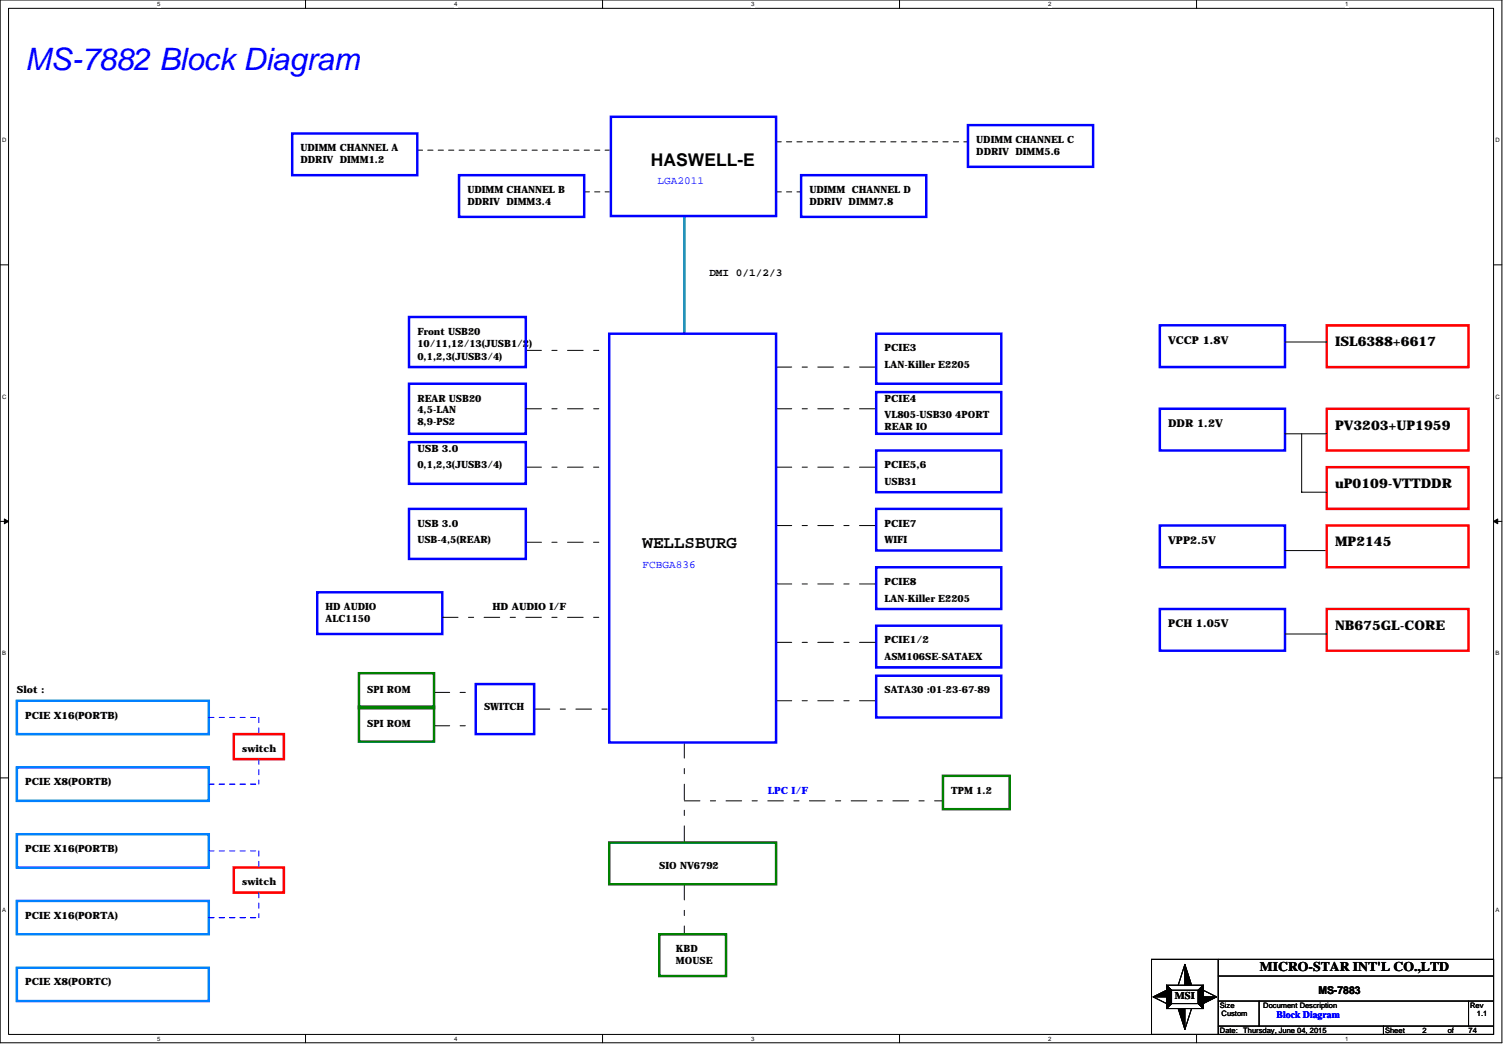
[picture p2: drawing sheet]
<svg xmlns="http://www.w3.org/2000/svg" width="294mm" height="204mm" viewBox="0 0 294 204" stroke-linecap="round" stroke-linejoin="round" font-family="sans-serif">
<path d="M0 0h292.6v203.2h-292.6zM1.7 1.6h289.3v200h-289.3z" fill="none" stroke="#000" stroke-width=".19"/>
<g fill="#fff">
<path d="M30.6 .2h.6v1.3h-.6z"/>
<path d="M30.6 201.7h.6v1.3h-.6z"/>
</g>
<path d="M59.5 0v1.6M59.5 201.6v1.6" fill="none" stroke="#000" stroke-width=".19"/>
<g fill="#fff">
<path d="M88.5 .2h.6v1.3h-.6z"/>
<path d="M88.5 201.7h.6v1.3h-.6z"/>
</g>
<path d="M117.4 0v1.6M117.4 201.6v1.6" fill="none" stroke="#000" stroke-width=".19"/>
<g fill="#fff">
<path d="M146.3 .2h.7v1.3h-.7z"/>
<path d="M146.3 201.7h.7v1.3h-.7z"/>
</g>
<path d="M175.3 0v1.6M175.3 201.6v1.6" fill="none" stroke="#000" stroke-width=".19"/>
<g fill="#fff">
<path d="M204.2 .2h.7v1.3h-.7z"/>
<path d="M204.2 201.7h.7v1.3h-.7z"/>
</g>
<path d="M233.1 0v1.6M233.1 201.6v1.6" fill="none" stroke="#000" stroke-width=".19"/>
<g fill="#fff">
<path d="M262.1 .2h.6v1.3h-.6z"/>
<path d="M262.1 201.7h.6v1.3h-.6z"/>
<path d="M.4 26.6h.9v1.3h-.9z"/>
<path d="M291.4 26.6h.9v1.3h-.9z"/>
<path d="M.4 76.6h.9v1.3h-.9z"/>
<path d="M291.4 76.6h.9v1.3h-.9z"/>
</g>
<path d="M0 51.6h1.7M291 51.6h1.6" fill="none" stroke="#000" stroke-width=".19"/>
<g fill="#fff">
<path d="M.4 126.6h.8v1.3h-.8z"/>
<path d="M291.4 126.6h.8v1.3h-.8z"/>
</g>
<path d="M0 101.6h1.7M291 101.6h1.6" fill="none" stroke="#000" stroke-width=".19"/>
<path d="M.9 101.1l.8 .5-.8 .5zM291 101.6l.8-.5v1z" fill="#000" stroke="#000" stroke-width=".19"/>
<g fill="#fff">
<path d="M.4 176.6h.8v1.3h-.8z"/>
<path d="M291.4 176.6h.8v1.3h-.8z"/>
</g>
<g fill="none" stroke="#000" stroke-width=".19">
<path d="M250.4 66.6h8.1M250.4 84.5h8.1M253.6 84.5v11.4h4.9M250.4 107.3h8.1M250.4 123.5h8.1M0 151.6h1.7M291 151.6h1.6M224.4 186.9h66.6v14.7h-66.6zM224.7 194.3l2.6 1.3M227.3 192h7.1v4.5h-7.1zM227.3 192l1 1M228.3 195.6l-1 .9"/>
<path d="M228.3 193h5.2v2.6h-5.2zM230.9 187.9l-1.3 4.1M232.2 196.5l-1.3 4.1M233.5 195.6l.9 .9M234.4 192l-.9 1M234.4 193l2.7 1.3M237.4 199.9h53.6M237.4 190.2h53.6M237.4 195.1h53.6M237.4 186.9v14.7M245.3 195.1v4.8M269.6 199.9v1.7"/>
<path d="M286.1 195.1v4.8"/>
</g>
<g fill="#000" stroke="#000" stroke-width=".19">
<path d="M224.7 194.3l2.6-1.3v1.3z" fill-rule="evenodd"/>
<path d="M227.3 192l1 1v2.6l-1 .9z" fill-rule="evenodd"/>
<path d="M224.7 194.3l2.6-1.3v1.3z" fill-rule="evenodd"/>
<path d="M227.3 192l1 1v2.6l-1 .9z" fill-rule="evenodd"/>
<path d="M224.7 194.3l2.6-1.3v1.3z" fill-rule="evenodd"/>
<path d="M227.3 192l1 1v2.6l-1 .9z" fill-rule="evenodd"/>
<path d="M230.9 187.9l1.3 4.1h-1.3z" fill-rule="evenodd"/>
<path d="M230.9 187.9l1.3 4.1h-1.3z" fill-rule="evenodd"/>
<path d="M230.9 187.9l1.3 4.1h-1.3z" fill-rule="evenodd"/>
<path d="M234.4 192v4.5l-.9-.9v-2.6z" fill-rule="evenodd"/>
<path d="M234.4 192v4.5l-.9-.9v-2.6z" fill-rule="evenodd"/>
<path d="M234.4 192v4.5l-.9-.9v-2.6z" fill-rule="evenodd"/>
<path d="M234.4 194.3h2.7l-2.7 1.3z" fill-rule="evenodd"/>
<path d="M234.4 194.3h2.7l-2.7 1.3z" fill-rule="evenodd"/>
<path d="M234.4 194.3h2.7l-2.7 1.3z" fill-rule="evenodd"/>
<path d="M229.6 196.5h1.3v4.1z" fill-rule="evenodd"/>
<path d="M229.6 196.5h1.3v4.1z" fill-rule="evenodd"/>
<path d="M229.6 196.5h1.3v4.1z" fill-rule="evenodd"/>
</g>
<g fill="none" stroke="#00f" stroke-width=".48">
<path d="M56.9 26h24.4v8.1h-24.4zM89.4 34.1h24.4v8.2h-24.4zM119 22.8h32.2v19.3h-32.2zM156.1 34.1h24.4v8.2h-24.4zM188.6 24.4h24.4v8.1h-24.4zM79.7 74.8h22.8v9.7h-22.8zM79.7 61.8h22.8v9.7h-22.8zM118.7 65h32.5v79.7h-32.5zM170.7 65h24.4v9.8h-24.4zM170.7 76.4h24.4v8.1h-24.4zM226 63.4h24.4v8.1h-24.4zM226 79.7h24.4v8.1h-24.4z"/>
<path d="M79.7 86.2h22.8v8.1h-22.8zM79.7 99.2h22.8v9.7h-22.8zM170.7 87.8h24.4v8.1h-24.4zM170.7 99.2h24.4v8.1h-24.4zM61.8 115.4h24.4v8.1h-24.4zM170.7 110.5h24.4v8.2h-24.4zM226 102.4h24.4v8.1h-24.4zM226 118.7h24.4v8.1h-24.4zM92.7 133.3h11.4v9.8h-11.4zM170.7 121.9h24.4v8.1h-24.4zM170.7 131.7h24.4v8.1h-24.4z"/>
</g>
<path d="M81.3 29.3h37.4M113.8 37.4h4.9M151.2 27.6h37.4M151.2 37.4h4.9" fill="none" stroke="#000" stroke-width=".19" stroke-dasharray="1 1 1 1 1 1 1 1"/>
<g fill="none" stroke="#000" stroke-width=".19" stroke-dasharray="3 2 1 2">
<path d="M102.5 68.3h16.2M102.5 79.7h16.2M151.2 71.5h19.5M151.2 79.7h19.5M102.5 91h16.2M151.2 91h19.5M102.5 105.7h16.2M151.2 102.4h19.5M151.2 113.8h19.5M84.6 134.9h8.1M86.2 120.3h32.5M104.1 138.2h14.6"/>
<path d="M151.2 125.2h19.5M151.2 136.6h19.5M84.6 141.4h8.1M133.3 156.1h50.4M133.3 144.7v19.5M133.3 172.3v9.8"/>
</g>
<path d="M133.3 42.3v22.7" fill="none" stroke="#0080c0" stroke-width=".48"/>
<path d="M3.3 136.6h37.4v6.5h-37.4zM3.3 149.6h37.4v6.5h-37.4zM3.3 162.6h37.4v6.5h-37.4zM3.3 175.6h37.4v6.5h-37.4zM3.3 188.6h37.4v6.5h-37.4z" fill="none" stroke="#0080ff" stroke-width=".48"/>
<path d="M258.5 63.4h27.6v8.1h-27.6zM258.5 79.7h27.6v8.1h-27.6zM258.5 91h27.6v8.2h-27.6zM258.5 118.7h27.6v8.1h-27.6zM258.5 102.4h27.6v8.1h-27.6zM45.6 143.1h9.7v4.8h-9.7zM45.6 169.1h9.7v4.8h-9.7z" fill="none" stroke="#f00" stroke-width=".48"/>
<path d="M40.7 139.8h9.7M50.4 139.8v3.3M40.7 152.8h9.7M50.4 147.9v4.9M40.7 165.8h9.7M40.7 178.8h9.7M50.4 165.8v3.3M50.4 173.9v4.9" fill="none" stroke="#00f" stroke-width=".19" stroke-dasharray="1 1 1 1 1 1 1 1"/>
<path d="M69.9 137.7h14.7v6.8h-14.7zM69.9 131.2h14.7v6.8h-14.7zM183.7 151.2h13v6.5h-13zM118.7 164.2h32.5v8.1h-32.5zM128.5 182.1h13v8.1h-13z" fill="none" stroke="#008000" stroke-width=".48"/>
<text font-size="6" fill="#00f" x="4.9" y="13.6">MS-7882 Block Diagram</text>
<g font-size="3.4">
<text x="126.8" y="32.3">HASWELL-E</text>
<text x="125.2" y="106.9">WELLSBURG</text>
</g>
<g font-size="2.6">
<text x="260.1" y="67.5">ISL6388+6617</text>
<text x="260.1" y="83.7">PV3203+UP1959</text>
<text x="260.1" y="95.1">uP0109-VTTDDR</text>
<text x="260.1" y="106.5">MP2145</text>
<text x="260.1" y="122.7">NB675GL-CORE</text>
<text x="245.5" y="189.3">MICRO-STAR INT'L CO.,LTD</text>
</g>
<g font-size="2.1" fill="#00f">
<text x="128.1" y="35.9">LGA2011</text>
<text x="125.2" y="110.7">FCBGA836</text>
</g>
<g font-size="2.1">
<text x="138.2" y="53.8">DMI 0/1/2/3</text>
<text x="227.6" y="67">VCCP 1.8V</text>
<text x="227.6" y="83.3">DDR 1.2V</text>
<text x="227.6" y="106">VPP2.5V</text>
<text x="227.6" y="122.3">PCH 1.05V</text>
<text x="256.9" y="193.7">MS-7883</text>
</g>
<text font-size="2" x="228.9" y="194.7">MSI</text>
<g font-size="1.9">
<text x="58.6" y="29.5">UDIMM CHANNEL A</text>
<text x="190.2" y="27.8">UDIMM CHANNEL C</text>
<text x="58.6" y="31.8">DDRIV DIMM1.2</text>
<text x="190.2" y="30.1">DDRIV DIMM5.6</text>
<text x="91.1" y="37.6">UDIMM CHANNEL B</text>
<text x="91.1" y="39.9">DDRIV DIMM3.4</text>
<text x="157.7" y="37.6">UDIMM CHANNEL D</text>
<text x="157.7" y="39.9">DDRIV DIMM7.8</text>
<text x="81.3" y="65.2">Front USB20</text>
<text x="81.3" y="70.1">0,1,2,3(JUSB3/4)</text>
<text x="81.3" y="67.5">10/11,12/13(JUSB1/2)</text>
<text x="172.4" y="71.7">LAN-Killer E2205</text>
<text x="172.4" y="68.5">PCIE3</text>
<text x="81.3" y="78.2">REAR USB20</text>
<text x="81.3" y="80.5">4,5-LAN</text>
<text x="81.3" y="82.8">8,9-PS2</text>
<text x="172.4" y="81.5">VL805-USB30 4PORT</text>
<text x="172.4" y="83.8">REAR IO</text>
<text x="172.4" y="78.2">PCIE4</text>
<text x="81.3" y="88">USB 3.0</text>
<text x="81.3" y="91.2">0,1,2,3(JUSB3/4)</text>
<text x="172.4" y="94.5">USB31</text>
<text x="172.4" y="91.2">PCIE5,6</text>
<text x="81.3" y="105.9">USB-4,5(REAR)</text>
<text x="81.3" y="102.6">USB 3.0</text>
<text x="172.4" y="105.9">WIFI</text>
<text x="172.4" y="102.6">PCIE7</text>
<text x="63.4" y="118.9">HD AUDIO</text>
<text x="95.9" y="118.9">HD AUDIO I/F</text>
<text x="172.4" y="114">PCIE8</text>
<text x="172.4" y="117.3">LAN-Killer E2205</text>
<text x="63.4" y="121.2">ALC1150</text>
<text x="172.4" y="125.4">PCIE1/2</text>
<text x="172.4" y="128.6">ASM106SE-SATAEX</text>
<text x="3.3" y="135.1">Slot :</text>
<text x="71.6" y="135.1">SPI ROM</text>
<text x="172.4" y="135.1">SATA30 :01-23-67-89</text>
<text x="4.9" y="140">PCIE X16(PORTB)</text>
<text x="71.6" y="141.6">SPI ROM</text>
<text x="94.3" y="138.4">SWITCH</text>
<text x="47.2" y="146.5">switch</text>
<text x="4.9" y="153">PCIE X8(PORTB)</text>
<text x="185.4" y="154.6">TPM 1.2</text>
<text x="4.9" y="166">PCIE X16(PORTB)</text>
<text x="47.2" y="172.5">switch</text>
<text x="128.5" y="169.3">SIO NV6792</text>
<text x="4.9" y="179">PCIE X16(PORTA)</text>
<text x="131.7" y="185.5">KBD</text>
<text x="131.7" y="187.8">MOUSE</text>
<text x="4.9" y="192">PCIE X8(PORTC)</text>
</g>
<g font-size="1.9" fill="#00f">
<text x="149.6" y="154.6">LPC I/F</text>
<text x="248.8" y="198.4">Block Diagram</text>
</g>
<g font-size="1.5">
<text x="237.7" y="196.4">Size</text>
<text x="246.2" y="196.4">Document Description</text>
<text x="286.5" y="196.4">Rev</text>
<text x="237.7" y="201.3">Date:</text>
<text x="238" y="198">Custom</text>
<text x="242.3" y="201.3">Thursday, June 04, 2015</text>
<text x="269.9" y="201.3">Sheet</text>
<text x="277.2" y="201.3">2</text>
<text x="282.1" y="201.3">of</text>
<text x="286.1" y="201.3">74</text>
<text x="287.8" y="198">1.1</text>
</g>
<g font-size="1.2">
<text x="30.6" y="1.2">5</text>
<text x="88.5" y="1.2">4</text>
<text x="146.3" y="1.2">3</text>
<text x="204.2" y="1.2">2</text>
<text x="262.1" y="1.2">1</text>
<text x=".4" y="27.7">D</text>
<text x="291.4" y="27.7">D</text>
<text x=".4" y="77.7">C</text>
<text x="291.4" y="77.7">C</text>
<text x=".4" y="127.6">B</text>
<text x="291.4" y="127.6">B</text>
<text x=".4" y="177.6">A</text>
<text x="291.4" y="177.6">A</text>
<text x="30.6" y="202.8">5</text>
<text x="88.5" y="202.8">4</text>
<text x="146.3" y="202.8">3</text>
<text x="204.2" y="202.8">2</text>
<text x="262.1" y="202.8">1</text>
</g>
</svg>
